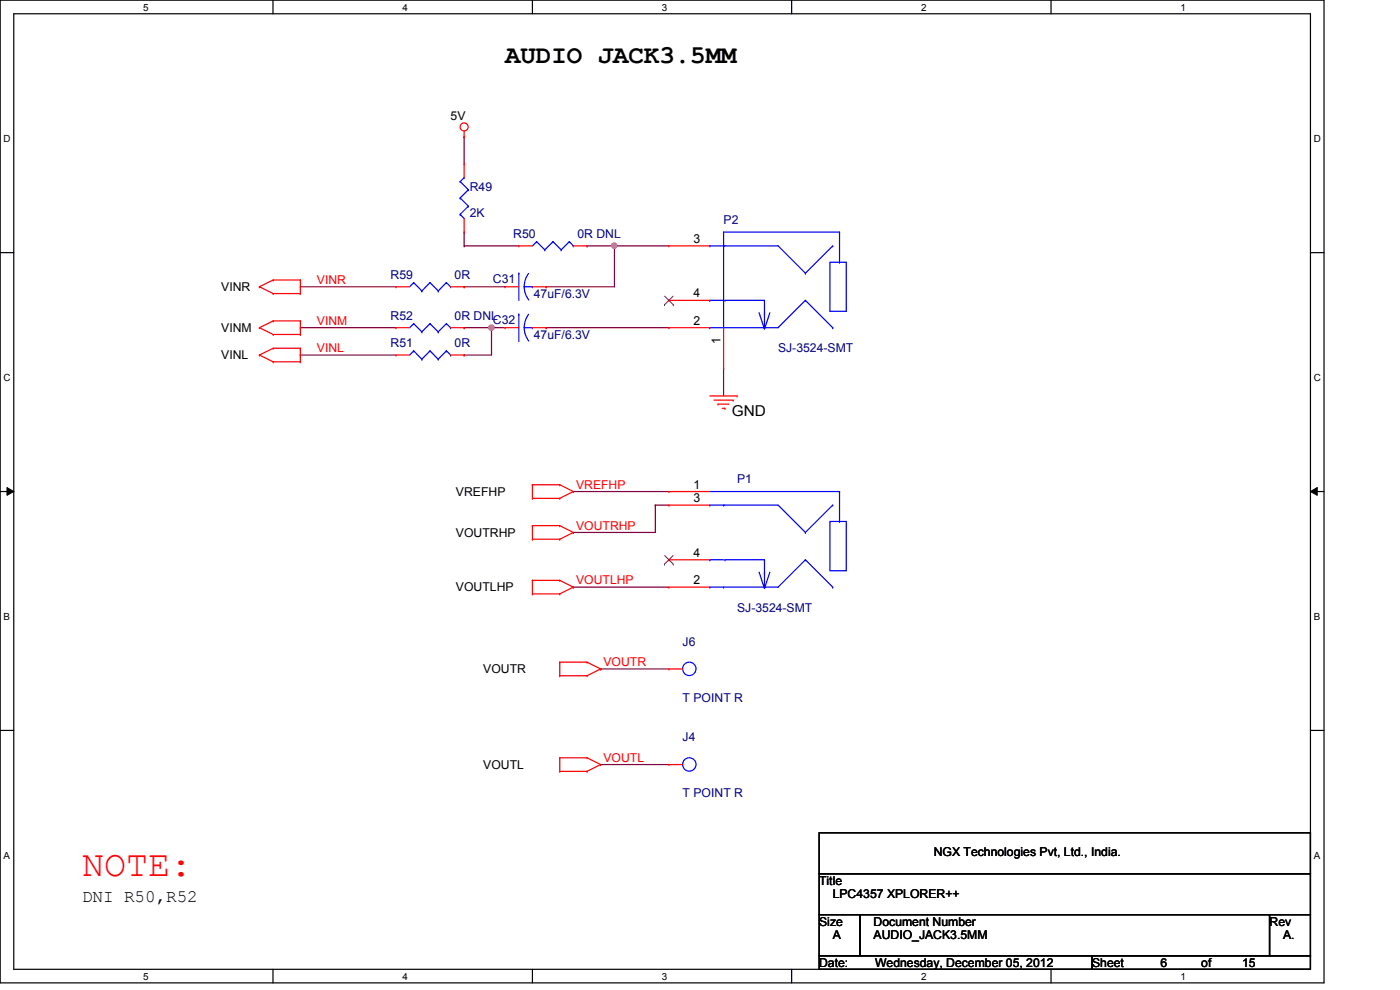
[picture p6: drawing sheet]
<svg xmlns="http://www.w3.org/2000/svg" width="297mm" height="210mm" viewBox="0 0 297 210" stroke-linecap="round" stroke-linejoin="round" font-family="sans-serif">
<path d="M0 0h280.9v208.5h-280.9zM2.9 2.9h275.1v202.7h-275.1z" fill="none" stroke="#000" stroke-width=".25"/>
<g fill="#fff">
<path d="M30.4 .3h1.1v2.4h-1.1z"/>
<path d="M30.4 205.9h1.1v2.3h-1.1z"/>
</g>
<path d="M57.9 0v2.9M57.9 205.6v2.9" fill="none" stroke="#000" stroke-width=".25"/>
<g fill="#fff">
<path d="M85.4 .3h1.1v2.4h-1.1z"/>
<path d="M85.4 205.9h1.1v2.3h-1.1z"/>
</g>
<path d="M112.9 0v2.9M112.9 205.6v2.9" fill="none" stroke="#000" stroke-width=".25"/>
<g fill="#fff">
<path d="M140.4 .3h1.2v2.4h-1.2z"/>
<path d="M140.4 205.9h1.2v2.3h-1.2z"/>
</g>
<path d="M167.9 0v2.9M167.9 205.6v2.9" fill="none" stroke="#000" stroke-width=".25"/>
<g fill="#fff">
<path d="M195.4 .3h1.2v2.4h-1.2z"/>
<path d="M195.4 205.9h1.2v2.3h-1.2z"/>
</g>
<path d="M223 0v2.9M223 205.6v2.9" fill="none" stroke="#000" stroke-width=".25"/>
<g fill="#fff">
<path d="M250.4 .3h1.2v2.4h-1.2z"/>
<path d="M250.4 205.9h1.2v2.3h-1.2z"/>
<path d="M.8 28.2h1.4v2.4h-1.4z"/>
<path d="M278.7 28.2h1.5v2.4h-1.5z"/>
<path d="M.8 78.9h1.4v2.3h-1.4z"/>
<path d="M278.7 78.9h1.5v2.3h-1.5z"/>
</g>
<path d="M0 53.6h2.9M278 53.6h2.9" fill="none" stroke="#000" stroke-width=".25"/>
<g fill="#fff">
<path d="M.8 129.6h1.3v2.3h-1.3z"/>
<path d="M278.7 129.6h1.4v2.3h-1.4z"/>
</g>
<path d="M0 104.3h2.9M278 104.3h2.9" fill="none" stroke="#000" stroke-width=".25"/>
<path d="M1.5 103.4l1.4 .9-1.4 .8zM278 104.3l1.4-.9v1.7z" fill="#000"/>
<path d="M1.5 103.4l1.4 .9-1.4 .8zM278 104.3l1.4-.9v1.7z" fill="none" stroke="#000" stroke-width=".21"/>
<g fill="#fff">
<path d="M.8 180.3h1.3v2.3h-1.3z"/>
<path d="M278.7 180.3h1.4v2.3h-1.4z"/>
</g>
<path d="M0 154.9h2.9M278 154.9h2.9" fill="none" stroke="#000" stroke-width=".25"/>
<path d="M63.7 69.5h.1M63.7 75.3h.1M63.7 75.3h20.3M63.7 69.5h20.3M98.5 75.3h.1M98.5 69.5h.1M98.5 69.5h5.8M104.3 69.5h.1M104.3 69.5v5.8h-5.8" fill="none" stroke="#800040" stroke-width=".25"/>
<circle cx="104.3" cy="69.5" r=".56" fill="#f0f"/>
<circle cx="104.3" cy="69.5" r=".56" fill="none" stroke="#f0f" stroke-width=".25"/>
<path d="M130.3 52.2h.1M130.3 52.2v8.6h-14.4M63.7 60.8h.1M63.7 60.8h20.3M98.5 60.8h.1M98.5 60.8h8.6M104.3 69.5h.1M104.3 69.5h2.8M115.9 60.8h.1" fill="none" stroke="#800040" stroke-width=".25"/>
<circle cx="130.3" cy="52.1" r=".56" fill="#f0f"/>
<circle cx="130.3" cy="52.1" r=".56" fill="none" stroke="#f0f" stroke-width=".25"/>
<g fill="none" stroke="#800040" stroke-width=".25">
<path d="M98.5 29h.1M98.5 29v5.8M98.5 52.2h.1M98.5 49.2h.1M98.5 52.2h11.6M98.5 49.2v3M124.5 52.2h.1M124.5 52.2h17.4M130.3 52.2h.1M115.9 69.5h.1M115.9 69.5h26M153.5 78.2h.1"/>
<path d="M153.5 78.2v5.8M121.6 112.9h.1M121.6 104.3h.1M121.6 104.3h20.3M139 107.1h.1M139 107.1v5.8h-17.4M139 107.1h2.9M121.6 124.5h.1M121.6 124.5h20.3M127.4 141.9h.1M127.4 141.9h14.5M127.4 162.2h.1"/>
<path d="M127.4 162.2h14.5"/>
</g>
<g fill="none" stroke="#f00" stroke-width=".25">
<path d="M98.5 29h.1M98.5 34.8h.1M98.5 27.8v1.2M98.5 34.8v2.9M58 59.4h.1M58 59.4l-3 1.4M58 59.4h5.7M63.7 59.4h.1M63.7 59.4v2.9M98.5 49.2h.1M98.5 46.4v2.8M110.1 52.2h.1"/>
<path d="M110.1 52.2h2.8M121.6 52.2h2.9M124.5 52.2h.1M141.9 52.2h.1M141.9 52.2h8.7M55 60.8h.1M55 69.5h.1M55 75.3h.1M55 60.8l3 1.5M55 69.5l3 1.5M55 75.3l3 1.5M58 62.3h.1"/>
<path d="M58 68.1h.1M58 71h.1M58 73.9h.1M58 76.8h.1M58 62.3h5.7M58 68.1l-3 1.4M58 68.1h5.7M58 71h5.7M58 73.9l-3 1.4M58 73.9h5.7M58 76.8h5.7M63.7 62.3h.1"/>
<path d="M63.7 68.1h.1M63.7 71h.1M63.7 73.9h.1M63.7 76.8h.1M63.7 68.1v2.9M63.7 73.9v2.9M84 75.3h.1M84 60.8h.1M84 69.5h.1M84 75.3h2.9M84 69.5h2.9M84 60.8h2.9"/>
<path d="M95.6 75.3h2.9M95.6 69.5h2.9M95.6 60.8h2.9M98.5 75.3h.1M98.5 60.8h.1M98.5 69.5h.1M107.1 69.5h.1M107.1 60.8h.1M107.1 69.5h3M107.1 60.8h3M112.9 69.5h3M112.9 60.8h3"/>
<path d="M115.9 69.5h.1M115.9 60.8h.1M141.9 63.7h.1M141.9 69.5h.1M141.9 69.5h8.7M141.9 63.7h8.7M153.5 78.2h.1M153.5 69.5v8.7M150.6 84h5.8M151.5 84.9h4M152.3 85.7h.1M152.3 85.7h2.3"/>
<path d="M153.2 86.6h.6M153.8 86.6h.1M155.5 84.9h.1M156.4 84h.1M112.9 102.8h.1M112.9 105.7h.1M112.9 111.5h.1M112.9 114.4h.1M112.9 102.8h5.8M112.9 102.8v2.9M112.9 111.5v2.9M112.9 105.7h5.8"/>
<path d="M112.9 111.5h5.8M112.9 114.4h5.8M118.7 102.8h.1M118.7 105.7h.1M118.7 111.5h.1M118.7 114.4h.1M118.7 102.8l2.9 1.5M118.7 111.5l2.9 1.4M121.6 104.3h.1M121.6 112.9h.1M121.6 104.3l-2.9 1.4M121.6 112.9l-2.9 1.5"/>
<path d="M141.9 104.3h.1M141.9 118.7h.1M141.9 107.1h.1M141.9 104.3h8.7M141.9 118.7h8.7M141.9 107.1h8.7M112.9 123.1h.1M112.9 126h.1M112.9 123.1v2.9M112.9 123.1h5.8M112.9 126h5.8M118.7 123.1h.1"/>
<path d="M118.7 126h.1M118.7 123.1l2.9 1.4M121.6 124.5h.1M121.6 124.5l-2.9 1.5M141.9 124.5h.1M141.9 124.5h8.7M118.7 140.5h.1M118.7 143.3h.1M118.7 140.5h5.8M118.7 140.5v2.8M118.7 143.3h5.8M124.5 140.5h.1"/>
<path d="M124.5 143.3h.1M124.5 140.5l2.9 1.4M127.4 141.9h.1M127.4 141.9l-2.9 1.4M141.9 141.9h.1M141.9 141.9h2.9M118.7 160.7h.1M118.7 163.6h.1M118.7 160.7v2.9M118.7 160.7h5.8M118.7 163.6h5.8M124.5 160.7h.1"/>
<path d="M124.5 163.6h.1M124.5 160.7l2.9 1.5M127.4 162.2h.1M127.4 162.2l-2.9 1.4M141.9 162.2h.1M141.9 162.2h2.9"/>
<circle cx="98.5" cy="26.9" r=".85"/>
</g>
<path d="M173.8 176.7h104.2v8.6h-104.2zM173.8 185.3h104.2v8.7h-104.2zM173.8 194h8.7v8.7h-8.7zM182.5 194h86.8v8.7h-86.8zM269.3 194h8.7v8.7h-8.7zM173.8 202.7h57.9v2.9h-57.9zM231.7 202.7h46.3v2.9h-46.3z" fill="none" stroke="#000" stroke-width=".25"/>
<g fill="none" stroke="#00f" stroke-width=".25">
<path d="M97.6 38.5h.1M97.6 38.5l1.8 1.8M98.5 37.7h.1M98.5 37.7l-.9 .8M87.8 59.9h.1M87.8 59.9l-.9 .9M87.8 59.9l1.7 1.8M91.2 59.9h.1M91.2 59.9l-1.7 1.8M91.2 59.9l1.8 1.8M94.7 59.9h.1M94.7 59.9l-1.7 1.8"/>
<path d="M94.7 59.9l.9 .9M97.6 45.5h.1M97.6 42h.1M97.6 45.5l.9 .9M97.6 42l1.8 1.7M99.4 43.7h.1M99.4 40.3h.1M99.4 43.7l-1.8 1.8M99.4 40.3l-1.8 1.7M110.1 58h.1M110.1 58v5.7M112.1 58l-.6 1.3-.3 1.5"/>
<path d="M113.8 51.3h.1M113.8 51.3l-.9 .9M113.8 51.3l1.8 1.7M115.6 53h.1M117.3 51.3h.1M117.3 51.3l-1.7 1.7M117.3 51.3l1.7 1.7M119 53h.1M120.8 51.3h.1M120.8 51.3l-1.8 1.7M120.8 51.3l.8 .9M121.6 52.2h.1"/>
<path d="M150.6 52.2h.1M150.6 52.2h14.5l5.8 5.8M153.5 52.2h.1M153.5 49.2h.1M153.5 49.2v20.3M153.5 49.2h24.6M170.9 58h.1M176.1 55.6h3.4v10.4h-3.4zM176.7 52.2h.1M176.7 52.2l-5.8 5.8M178.1 55.6h.1M178.1 49.2h.1"/>
<path d="M178.1 49.2v6.4M87.8 74.4h.1M87.8 68.7h.1M87.8 74.4l-.9 .9M87.8 74.4l1.7 1.8M87.8 68.7l-.9 .8M87.8 68.7l1.7 1.7M89.5 76.2h.1M89.5 61.7h.1M89.5 70.4h.1M91.2 74.4h.1M91.2 68.7h.1"/>
<path d="M91.2 74.4l-1.7 1.8M91.2 74.4l1.8 1.8M91.2 68.7l-1.7 1.7M91.2 68.7l1.8 1.7M93 76.2h.1M93 61.7h.1M93 70.4h.1M94.7 74.4h.1M94.7 68.7h.1M94.7 74.4l-1.7 1.8M94.7 74.4l.9 .9M94.7 68.7l-1.7 1.7"/>
<path d="M94.7 68.7l.9 .8M95.6 75.3h.1M95.6 60.8h.1M95.6 69.5h.1M110.1 66.6h.1M110.1 66.6v5.8M111.2 69.5l.3 1.5 .7 1.3M111.2 60.8l.3 1.5 .7 1.3M111.2 69.5h1.7M111.2 60.8h1.7M112.1 66.7l-.6 1.3-.3 1.5M112.9 69.5h.1"/>
<path d="M112.9 60.8h.1M150.6 63.7h.1M150.6 69.5h.1M150.6 63.7h2.9M153.5 69.5h.1M153.8 63.7h.1M153.8 63.7h8.4v6.1M161 66.3l1.2 3.5 1.1-3.5M162.2 66.6h.1M170.9 63.7h.1M170.9 63.7l-5.8 5.8h-14.5M170.9 63.7l5.8 5.8"/>
<path d="M176.7 69.5h.1M150.6 107.1h.1M150.6 118.7h.1M150.6 118.7h2.9M150.6 107.1h14.5l5.8 5.8M150.6 104.3h27.5M153.5 107.1h.1M153.8 118.7h.1M153.8 118.7h8.4v6.1M170.9 112.9h.1M170.9 118.7h.1M170.9 118.7l-5.8 5.8h-14.5"/>
<path d="M170.9 118.7l5.8 5.8M176.1 110.6h3.4v10.5h-3.4zM176.7 107.1h.1M176.7 107.1l-5.8 5.8M178.1 110.6h.1M178.1 104.3h.1M178.1 104.3v6.3M150.6 124.5h.1M153.5 124.5h.1M161 121.4l1.2 3.4 1.1-3.4M162.2 121.6h.1M176.7 124.5h.1"/>
<circle cx="146.2" cy="141.9" r="1.43"/>
<circle cx="146.2" cy="162.2" r="1.43"/>
</g>
<path d="M141 64.6h.1M141 62.8l1.8 1.8M142.8 62.8l-1.8 1.8M142.8 64.6h.1M141 119.7h.1M141 117.9l1.8 1.8M142.8 117.9l-1.8 1.8M142.8 119.7h.1" fill="none" stroke="#804000" stroke-width=".21"/>
<circle cx="104.3" cy="69.5" r=".56" fill="#f0f"/>
<circle cx="104.3" cy="69.5" r=".56" fill="none" stroke="#f0f" stroke-width=".25"/>
<circle cx="130.3" cy="52.1" r=".56" fill="#f0f"/>
<circle cx="130.3" cy="52.1" r=".56" fill="none" stroke="#f0f" stroke-width=".25"/>
<text font-size="7.8" fill="#f00" x="17.4" y="185.7">NOTE:</text>
<text font-size="5.5" x="107.1" y="13.3">AUDIO JACK3.5MM</text>
<text font-size="3.7" x="17.4" y="191.3">DNI R50,R52</text>
<text font-size="3.2" x="155.2" y="88.3">GND</text>
<g font-size="2.6">
<text x="95.6" y="25.5">5V</text>
<text x="147.1" y="51.5">3</text>
<text x="46.9" y="61.7">VINR</text>
<text x="147.1" y="63.1">4</text>
<text x="46.9" y="70.4">VINM</text>
<text x="147.1" y="68.9">2</text>
<text x="46.9" y="76.2">VINL</text>
<text x="152.9" y="73" transform="rotate(-90 152.9 73)">1</text>
<text x="96.7" y="105.2">VREFHP</text>
<text x="147.1" y="103.6">1</text>
<text x="147.1" y="106.5">3</text>
<text x="96.7" y="113.8">VOUTRHP</text>
<text x="147.1" y="118.1">4</text>
<text x="96.7" y="125.4">VOUTLHP</text>
<text x="147.1" y="123.9">2</text>
<text x="102.5" y="142.8">VOUTR</text>
<text x="102.5" y="163.1">VOUTL</text>
<text x="198.1" y="181.6">NGX Technologies Pvt, Ltd., India.</text>
<text x="173.8" y="187.7">Title</text>
<text x="176.7" y="190.6">LPC4357 XPLORER++</text>
<text x="173.8" y="196.3">Size</text>
<text x="185.3" y="196.3">Document Number</text>
<text x="269.3" y="196.3">Rev</text>
<text x="176.7" y="199.3">A</text>
<text x="185.3" y="199.3">AUDIO_JACK3.5MM</text>
<text x="272.2" y="199.3">A.</text>
<text x="173.8" y="205.1">Date:</text>
<text x="185.6" y="205.1">Wednesday, December 05, 2012</text>
<text x="231.7" y="205.1">Sheet</text>
<text x="246.2" y="205.1">6</text>
<text x="254.8" y="205.1">of</text>
<text x="263.5" y="205.1">15</text>
</g>
<g font-size="2.6" fill="#000080">
<text x="99.7" y="40.6">R49</text>
<text x="99.7" y="46.1">2K</text>
<text x="153.5" y="47.5">P2</text>
<text x="108.9" y="50.4">R50</text>
<text x="122.5" y="50.4">0R DNL</text>
<text x="82.8" y="59.1">R59</text>
<text x="96.4" y="59.1">0R</text>
<text x="104.6" y="60">C31</text>
<text x="113.2" y="63.2">47uF/6.3V</text>
<text x="82.8" y="67.8">R52</text>
<text x="96.4" y="67.8">0R DNL</text>
<text x="104.6" y="68.7">C32</text>
<text x="113.2" y="71.8">47uF/6.3V</text>
<text x="82.8" y="73.6">R51</text>
<text x="96.4" y="73.6">0R</text>
<text x="165.1" y="74.8">SJ-3524-SMT</text>
<text x="156.4" y="102.5">P1</text>
<text x="156.4" y="129.8">SJ-3524-SMT</text>
<text x="144.8" y="137">J6</text>
<text x="144.8" y="148.9">T POINT R</text>
<text x="144.8" y="157.3">J4</text>
<text x="144.8" y="169.1">T POINT R</text>
</g>
<g font-size="2.6" fill="#f00">
<text x="67.2" y="60.2">VINR</text>
<text x="67.2" y="68.9">VINM</text>
<text x="67.2" y="74.7">VINL</text>
<text x="122.2" y="103.7">VREFHP</text>
<text x="122.2" y="112.4">VOUTRHP</text>
<text x="122.2" y="124">VOUTLHP</text>
<text x="128" y="141.3">VOUTR</text>
<text x="128" y="161.6">VOUTL</text>
</g>
<g font-size="2.1">
<text x="30.4" y="2.2">5</text>
<text x="85.4" y="2.2">4</text>
<text x="140.4" y="2.2">3</text>
<text x="195.4" y="2.2">2</text>
<text x="250.4" y="2.2">1</text>
<text x=".8" y="30.1">D</text>
<text x="278.7" y="30.1">D</text>
<text x=".8" y="80.8">C</text>
<text x="278.7" y="80.8">C</text>
<text x=".8" y="131.5">B</text>
<text x="278.7" y="131.5">B</text>
<text x=".8" y="182.2">A</text>
<text x="278.7" y="182.2">A</text>
<text x="30.4" y="207.8">5</text>
<text x="85.4" y="207.8">4</text>
<text x="140.4" y="207.8">3</text>
<text x="195.4" y="207.8">2</text>
<text x="250.4" y="207.8">1</text>
</g>
</svg>
